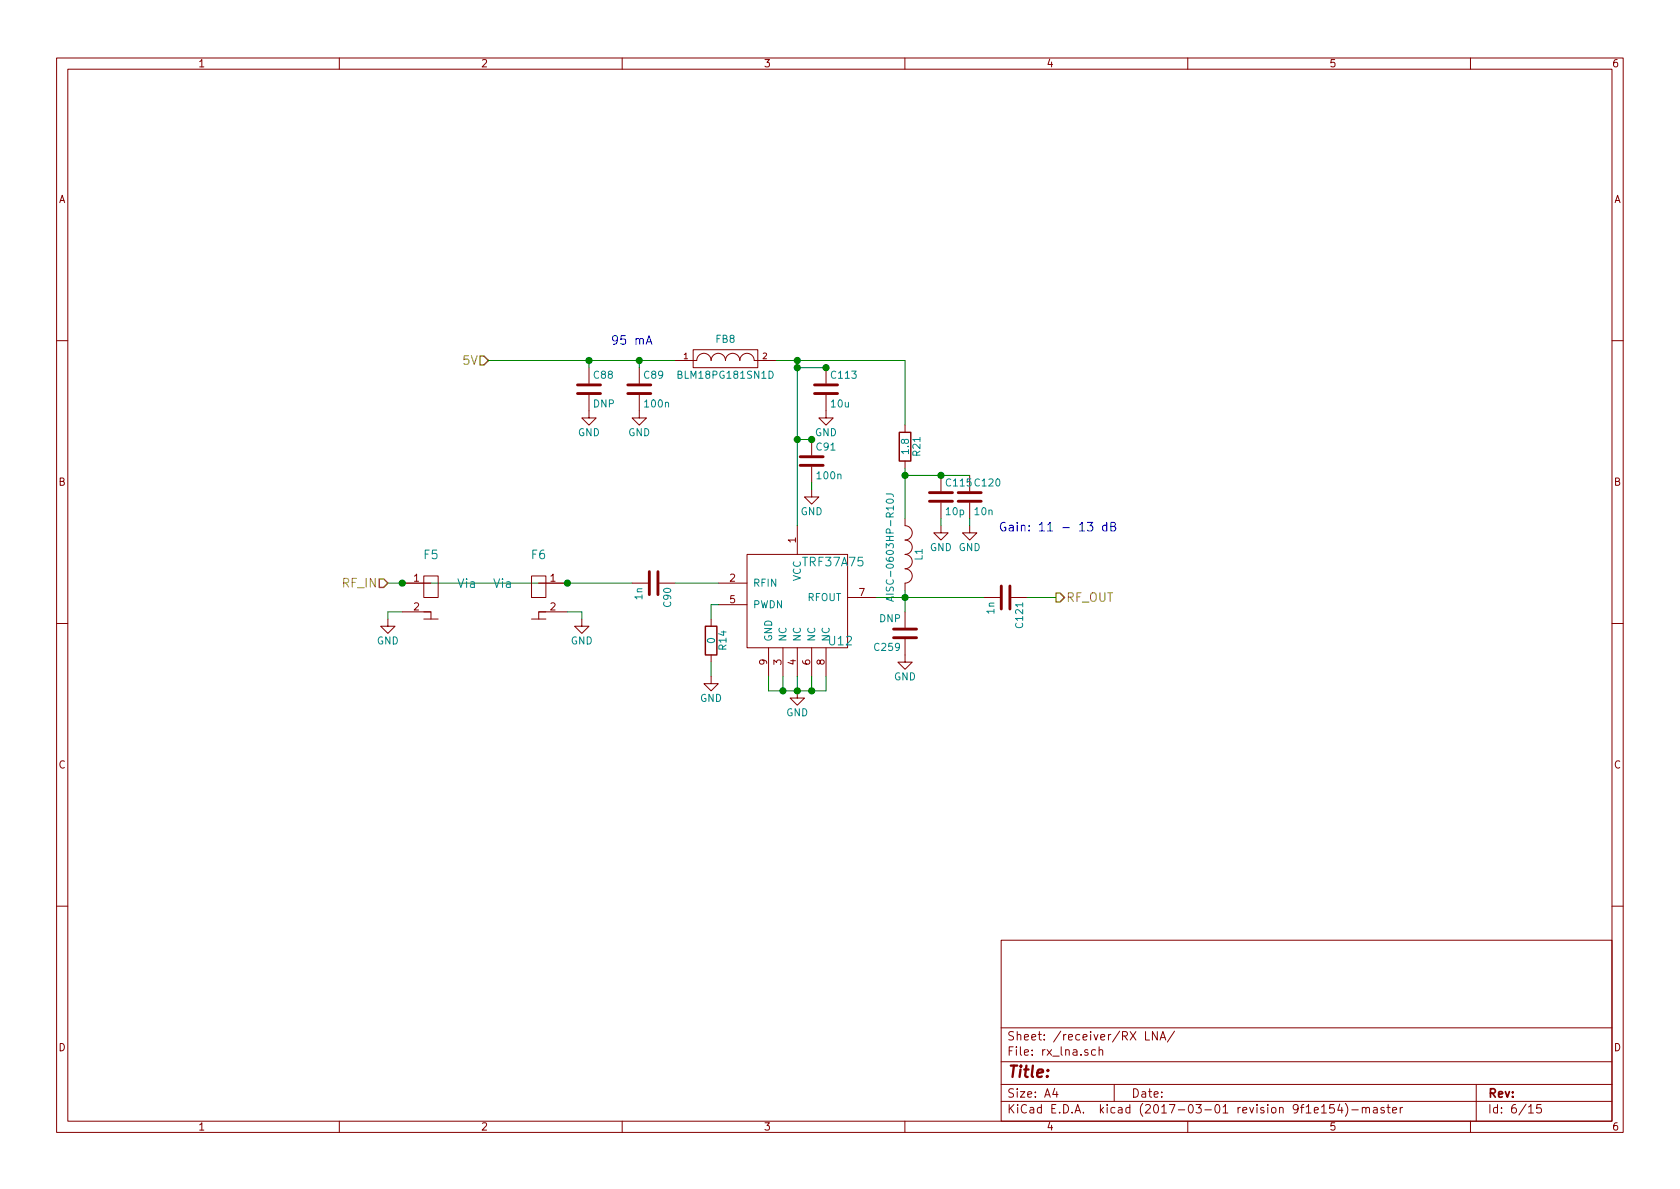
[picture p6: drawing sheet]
EESchema Schematic File Version 2
LIBS:power
LIBS:device
LIBS:transistors
LIBS:conn
LIBS:linear
LIBS:regul
LIBS:74xx
LIBS:cmos4000
LIBS:adc-dac
LIBS:memory
LIBS:xilinx
LIBS:microcontrollers
LIBS:dsp
LIBS:microchip
LIBS:analog_switches
LIBS:motorola
LIBS:texas
LIBS:intel
LIBS:audio
LIBS:interface
LIBS:digital-audio
LIBS:philips
LIBS:display
LIBS:cypress
LIBS:siliconi
LIBS:opto
LIBS:atmel
LIBS:contrib
LIBS:valves
LIBS:vna
LIBS:vna2-cache
EELAYER 26 0
EELAYER END
$Descr A4 11693 8268
encoding utf-8
Sheet 6 15
Title ""
Date ""
Rev ""
Comp ""
Comment1 ""
Comment2 ""
Comment3 ""
Comment4 ""
$EndDescr
$Comp
L TRF37A75 U12
U 1 1
P 5550 4200
F 0 "U12" H 5850 3950 60  0000 C CNN
F 1 "TRF37A75" H 5800 4500 60  0000 C CNN
F 2 "VNA:DFN-8-1EP_2x2mm_Pitch0.5mm" H 5350 4150 60  0001 C CNN
F 3 "" H 5350 4150 60  0000 C CNN
	1    5550 4200
	1    0    0    -1  
$EndComp
Text Notes 6950 3700 0    60   ~ 0
Gain: 11 - 13 dB
$Comp
L C C91
U 1 1
P 5650 3200
F 0 "C91" H 5675 3300 50  0000 L CNN
F 1 "100n" H 5675 3100 50  0000 L CNN
F 2 "VNA:C_0402b" H 5688 3050 30  0001 C CNN
F 3 "" H 5650 3200 60  0000 C CNN
	1    5650 3200
	1    0    0    -1  
$EndComp
$Comp
L GND #PWR0140
U 1 1
P 5650 3400
F 0 "#PWR0140" H 5650 3150 50  0001 C CNN
F 1 "GND" H 5650 3250 50  0000 C CNN
F 2 "" H 5650 3400 60  0000 C CNN
F 3 "" H 5650 3400 60  0000 C CNN
	1    5650 3400
	1    0    0    -1  
$EndComp
$Comp
L C C113
U 1 1
P 5750 2700
F 0 "C113" H 5775 2800 50  0000 L CNN
F 1 "10u" H 5775 2600 50  0000 L CNN
F 2 "VNA:C_0805b" H 5788 2550 30  0001 C CNN
F 3 "" H 5750 2700 60  0000 C CNN
	1    5750 2700
	1    0    0    -1  
$EndComp
$Comp
L GND #PWR0141
U 1 1
P 5750 2850
F 0 "#PWR0141" H 5750 2600 50  0001 C CNN
F 1 "GND" H 5750 2700 50  0000 C CNN
F 2 "" H 5750 2850 60  0000 C CNN
F 3 "" H 5750 2850 60  0000 C CNN
	1    5750 2850
	1    0    0    -1  
$EndComp
Text HLabel 3400 2500 0    60   Input ~ 0
5V
$Comp
L C C89
U 1 1
P 4450 2700
F 0 "C89" H 4475 2800 50  0000 L CNN
F 1 "100n" H 4475 2600 50  0000 L CNN
F 2 "VNA:C_0402b" H 4488 2550 30  0001 C CNN
F 3 "" H 4450 2700 60  0000 C CNN
	1    4450 2700
	1    0    0    -1  
$EndComp
$Comp
L GND #PWR0142
U 1 1
P 4450 2850
F 0 "#PWR0142" H 4450 2600 50  0001 C CNN
F 1 "GND" H 4450 2700 50  0000 C CNN
F 2 "" H 4450 2850 60  0000 C CNN
F 3 "" H 4450 2850 60  0000 C CNN
	1    4450 2850
	1    0    0    -1  
$EndComp
$Comp
L C C120
U 1 1
P 6750 3450
F 0 "C120" H 6775 3550 50  0000 L CNN
F 1 "10n" H 6775 3350 50  0000 L CNN
F 2 "VNA:C_0402b" H 6788 3300 30  0001 C CNN
F 3 "" H 6750 3450 60  0000 C CNN
	1    6750 3450
	1    0    0    -1  
$EndComp
$Comp
L GND #PWR0143
U 1 1
P 6750 3650
F 0 "#PWR0143" H 6750 3400 50  0001 C CNN
F 1 "GND" H 6750 3500 50  0000 C CNN
F 2 "" H 6750 3650 60  0000 C CNN
F 3 "" H 6750 3650 60  0000 C CNN
	1    6750 3650
	1    0    0    -1  
$EndComp
$Comp
L GND #PWR0144
U 1 1
P 5550 4800
F 0 "#PWR0144" H 5550 4550 50  0001 C CNN
F 1 "GND" H 5550 4650 50  0000 C CNN
F 2 "" H 5550 4800 60  0000 C CNN
F 3 "" H 5550 4800 60  0000 C CNN
	1    5550 4800
	1    0    0    -1  
$EndComp
$Comp
L INDUCTOR_SMALL L1
U 1 1
P 6300 3850
F 0 "L1" H 6300 3950 50  0000 C CNN
F 1 "AISC-0603HP-R10J" H 6250 3750 50  0000 C CNN
F 2 "VNA:C_0603b" H 6300 3850 60  0001 C CNN
F 3 "" H 6300 3850 60  0000 C CNN
	1    6300 3850
	0    1    1    0   
$EndComp
$Comp
L C C115
U 1 1
P 6550 3450
F 0 "C115" H 6575 3550 50  0000 L CNN
F 1 "10p" H 6575 3350 50  0000 L CNN
F 2 "VNA:C_0402b" H 6588 3300 30  0001 C CNN
F 3 "" H 6550 3450 60  0000 C CNN
	1    6550 3450
	1    0    0    -1  
$EndComp
$Comp
L GND #PWR0145
U 1 1
P 6550 3650
F 0 "#PWR0145" H 6550 3400 50  0001 C CNN
F 1 "GND" H 6550 3500 50  0000 C CNN
F 2 "" H 6550 3650 60  0000 C CNN
F 3 "" H 6550 3650 60  0000 C CNN
	1    6550 3650
	1    0    0    -1  
$EndComp
$Comp
L R R21
U 1 1
P 6300 3100
F 0 "R21" V 6380 3100 50  0000 C CNN
F 1 "1.8" V 6300 3100 50  0000 C CNN
F 2 "VNA:R_0603b" V 6230 3100 30  0001 C CNN
F 3 "" H 6300 3100 30  0000 C CNN
	1    6300 3100
	1    0    0    -1  
$EndComp
Wire Wire Line
	5650 3350 5650 3400
Wire Wire Line
	6300 3300 6750 3300
Wire Wire Line
	5550 2500 5550 3650
Connection ~ 5550 3050
Wire Wire Line
	5400 2500 6300 2500
Connection ~ 5550 2550
Wire Wire Line
	3400 2500 4700 2500
Wire Wire Line
	4450 2550 4450 2500
Connection ~ 4450 2500
Connection ~ 5650 3050
Wire Wire Line
	6750 3600 6750 3650
Wire Wire Line
	5000 4200 4950 4200
Wire Wire Line
	5550 3050 5650 3050
Wire Wire Line
	6100 4150 6850 4150
Connection ~ 6300 4150
Wire Wire Line
	6300 3250 6300 3600
Connection ~ 6550 3300
Wire Wire Line
	6550 3600 6550 3650
Connection ~ 6300 3300
Wire Wire Line
	6300 2500 6300 2950
Connection ~ 5550 2500
Text HLabel 7350 4150 2    60   Output ~ 0
RF_OUT
Text Notes 4250 2400 0    60   ~ 0
95 mA
Wire Wire Line
	4950 4200 4950 4300
$Comp
L C C121
U 1 1
P 7000 4150
F 0 "C121" H 7025 4250 50  0000 L CNN
F 1 "1n" H 7025 4050 50  0000 L CNN
F 2 "VNA:C_0402b" H 7038 4000 30  0001 C CNN
F 3 "" H 7000 4150 60  0000 C CNN
	1    7000 4150
	0    1    1    0   
$EndComp
Wire Wire Line
	7350 4150 7150 4150
$Comp
L C C90
U 1 1
P 4550 4050
F 0 "C90" H 4575 4150 50  0000 L CNN
F 1 "1n" H 4575 3950 50  0000 L CNN
F 2 "VNA:C_0402b" H 4588 3900 30  0001 C CNN
F 3 "" H 4550 4050 60  0000 C CNN
	1    4550 4050
	0    1    1    0   
$EndComp
Wire Wire Line
	4700 4050 5000 4050
Wire Wire Line
	2700 4050 4400 4050
Wire Wire Line
	6300 4100 6300 4250
$Comp
L R R14
U 1 1
P 4950 4450
F 0 "R14" V 5030 4450 50  0000 C CNN
F 1 "0" V 4950 4450 50  0000 C CNN
F 2 "VNA:R_0402b" V 4880 4450 30  0001 C CNN
F 3 "" H 4950 4450 30  0000 C CNN
	1    4950 4450
	1    0    0    -1  
$EndComp
Wire Wire Line
	4950 4600 4950 4700
Connection ~ 5750 2550
$Comp
L GND #PWR0146
U 1 1
P 4100 2850
F 0 "#PWR0146" H 4100 2600 50  0001 C CNN
F 1 "GND" H 4100 2700 50  0000 C CNN
F 2 "" H 4100 2850 60  0000 C CNN
F 3 "" H 4100 2850 60  0000 C CNN
	1    4100 2850
	1    0    0    -1  
$EndComp
Wire Wire Line
	5750 2550 5550 2550
Wire Wire Line
	4100 2500 4100 2550
Connection ~ 4100 2500
$Comp
L FILTER FB8
U 1 1
P 5050 2500
F 0 "FB8" H 5050 2650 50  0000 C CNN
F 1 "BLM18PG181SN1D" H 5050 2400 50  0000 C CNN
F 2 "VNA:C_0603b" H 5050 2500 60  0001 C CNN
F 3 "" H 5050 2500 60  0000 C CNN
	1    5050 2500
	1    0    0    -1  
$EndComp
$Comp
L GND #PWR0147
U 1 1
P 4950 4700
F 0 "#PWR0147" H 4950 4450 50  0001 C CNN
F 1 "GND" H 4950 4550 50  0000 C CNN
F 2 "" H 4950 4700 60  0000 C CNN
F 3 "" H 4950 4700 60  0000 C CNN
	1    4950 4700
	1    0    0    -1  
$EndComp
Text HLabel 2700 4050 0    60   Input ~ 0
RF_IN
$Comp
L C C88
U 1 1
P 4100 2700
F 0 "C88" H 4125 2800 50  0000 L CNN
F 1 "DNP" H 4125 2600 50  0000 L CNN
F 2 "VNA:C_0805b" H 4138 2550 30  0001 C CNN
F 3 "" H 4100 2700 60  0000 C CNN
	1    4100 2700
	1    0    0    -1  
$EndComp
$Comp
L Via F5
U 1 1
P 3000 4050
F 0 "F5" H 3000 4250 60  0000 C CNN
F 1 "Via" H 3250 4050 60  0000 C CNN
F 2 "VNA:RF_via" H 3000 4050 60  0001 C CNN
F 3 "" H 3000 4050 60  0001 C CNN
	1    3000 4050
	1    0    0    -1  
$EndComp
$Comp
L Via F6
U 1 1
P 3750 4050
F 0 "F6" H 3750 4250 60  0000 C CNN
F 1 "Via" H 4000 4050 60  0000 C CNN
F 2 "VNA:RF_via" H 3750 4050 60  0001 C CNN
F 3 "" H 3750 4050 60  0001 C CNN
	1    3750 4050
	-1   0    0    -1  
$EndComp
$Comp
L GND #PWR0148
U 1 1
P 4050 4300
F 0 "#PWR0148" H 4050 4050 50  0001 C CNN
F 1 "GND" H 4050 4150 50  0000 C CNN
F 2 "" H 4050 4300 60  0000 C CNN
F 3 "" H 4050 4300 60  0000 C CNN
	1    4050 4300
	1    0    0    -1  
$EndComp
Wire Wire Line
	4050 4300 4050 4250
Wire Wire Line
	4050 4250 3950 4250
$Comp
L GND #PWR0149
U 1 1
P 2700 4300
F 0 "#PWR0149" H 2700 4050 50  0001 C CNN
F 1 "GND" H 2700 4150 50  0000 C CNN
F 2 "" H 2700 4300 60  0000 C CNN
F 3 "" H 2700 4300 60  0000 C CNN
	1    2700 4300
	1    0    0    -1  
$EndComp
Wire Wire Line
	2800 4250 2700 4250
Wire Wire Line
	2700 4250 2700 4300
Connection ~ 3950 4050
Connection ~ 2800 4050
Wire Wire Line
	5350 4700 5350 4800
Wire Wire Line
	5350 4800 5750 4800
Wire Wire Line
	5450 4700 5450 4800
Connection ~ 5450 4800
Wire Wire Line
	5550 4800 5550 4700
Wire Wire Line
	5650 4800 5650 4700
Connection ~ 5550 4800
Wire Wire Line
	5750 4800 5750 4700
Connection ~ 5650 4800
$Comp
L C C259
U 1 1
P 6300 4400
F 0 "C259" H 6325 4500 50  0000 L CNN
F 1 "DNP" H 6325 4300 50  0000 L CNN
F 2 "VNA:C_0402b" H 6338 4250 30  0001 C CNN
F 3 "" H 6300 4400 60  0000 C CNN
	1    6300 4400
	-1   0    0    1   
$EndComp
$Comp
L GND #PWR0150
U 1 1
P 6300 4550
F 0 "#PWR0150" H 6300 4300 50  0001 C CNN
F 1 "GND" H 6300 4400 50  0000 C CNN
F 2 "" H 6300 4550 60  0000 C CNN
F 3 "" H 6300 4550 60  0000 C CNN
	1    6300 4550
	1    0    0    -1  
$EndComp
$EndSCHEMATC
